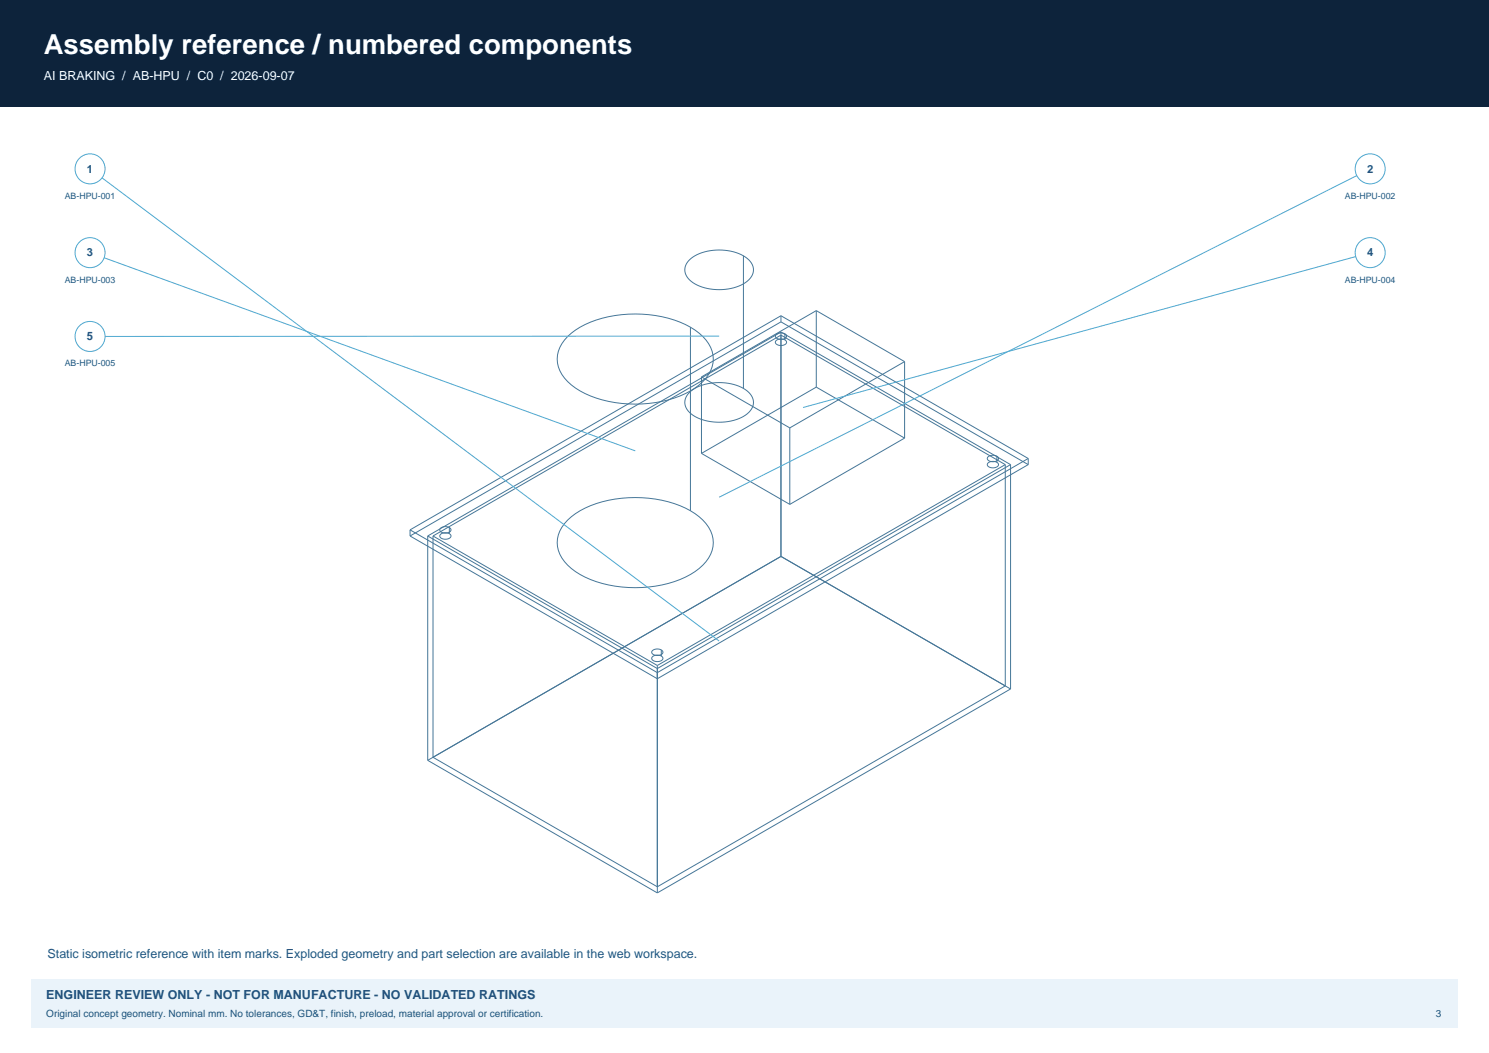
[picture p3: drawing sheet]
<svg xmlns="http://www.w3.org/2000/svg" width="420mm" height="297mm" viewBox="0 0 420 297" stroke-linecap="round" stroke-linejoin="round" font-family="sans-serif">
<path d="M0 0h420v30h-420z" fill-rule="evenodd" fill="#0d233b"/>
<path d="M8.8 276.2h402.4v13.7h-402.4z" fill-rule="evenodd" fill="#eaf3fa"/>
<g fill="none" stroke="#457798" stroke-width=".28">
<path d="M194.5 73.3a14.2 14.2 0 0 1 13.9-1.8 5.2 5.2 0 0 1 4.1 5.1 6.8 6.8 0 0 1-5.6 4.6 14.1 14.1 0 0 1-12.4-2.3 3.7 3.7 0 0 1 0-5.6zM209.7 72.2v37.3M160.1 94.9a27.8 27.8 0 0 1 19.1-6.3 27.8 27.8 0 0 1 19.1 6.3 8.3 8.3 0 0 1 0 12.7 27.8 27.8 0 0 1-19.1 6.4 27.8 27.8 0 0 1-19.1-6.4 8.3 8.3 0 0 1 0-12.7zM194.8 92.3v51.8M218.9 94.4a1.88 1.88 0 0 1 3 .5 1.87 1.87 0 0 1-3.2-.1zM218.9 96.1a1.88 1.88 0 0 1 3 .5 1.87 1.87 0 0 1-3.2-.1zM220.3 93.7l-99.7 57.5M220.3 93.7l64.7 37.3M220.3 94.5l63.3 36.5M220.3 94.5l-98.2 56.7M220.3 93.7v63.2M220.3 94.5v62.4"/>
<path d="M220.3 89.1l-104.6 60.4M220.3 89.1l69.7 40.2M220.3 90.8l-104.6 60.4M220.3 89.1v1.7M220.3 90.8l69.7 40.2M221.4 94.2v1.7M230.2 87.6l25 14.4M230.2 87.6v21.6M230.2 87.6l-32.3 18.7M194.5 110.7a14.2 14.2 0 0 1 13.9-1.8 5.2 5.2 0 0 1 4.1 5.1 6.8 6.8 0 0 1-5.6 4.6 14.1 14.1 0 0 1-12.4-2.3 3.7 3.7 0 0 1 0-5.6zM197.9 106.3l24.9 14.4M197.9 106.3v21.6"/>
<path d="M230.2 109.2l25 14.4M230.2 109.2l-32.3 18.7M255.2 102v21.6M255.2 102l-32.4 18.7M197.9 127.9l24.9 14.4M222.8 120.7v21.6M255.2 123.6l-32.4 18.7M278.7 128.9a1.88 1.88 0 0 1 2.9 .5 1.87 1.87 0 0 1-3.1-.1zM278.7 130.6a1.88 1.88 0 0 1 2.9 .5 1.87 1.87 0 0 1-3.1-.1zM281.2 128.7v1.7M283.6 131l-98.2 56.7M283.6 131v62.5"/>
<path d="M285 131v63.3M285 131l-99.6 57.6M290 131l-104.6 60.4M290 129.3v1.7M290 129.3l-104.6 60.4M115.7 149.5l69.7 40.2M115.7 149.5v1.7M115.7 151.2l69.7 40.2M120.6 151.2l64.8 37.4M120.6 151.2v63.3M122.1 151.2l63.3 36.5M122.1 151.2v62.4"/>
<path d="M124.3 149a1.88 1.88 0 0 1 2.9 .5 1.87 1.87 0 0 1-3.2 0zM124.3 150.7a1.88 1.88 0 0 1 2.9 .6 1.87 1.87 0 0 1-3.2-.1zM126.7 148.8v1.7M160.1 146.7a27.8 27.8 0 0 1 19.1-6.4 27.8 27.8 0 0 1 19.1 6.4 8.3 8.3 0 0 1 0 12.7 27.8 27.8 0 0 1-19.1 6.4 27.8 27.8 0 0 1-19.1-6.4 8.3 8.3 0 0 1 0-12.7zM220.3 156.9l-99.7 57.6M220.3 156.9l64.7 37.4M220.3 156.9l63.3 36.6M220.3 156.9l-98.2 56.7M184 183.5a1.88 1.88 0 0 1 3 .5 1.87 1.87 0 0 1-3.2 0zM184 185.2a1.88 1.88 0 0 1 3 .6 1.87 1.87 0 0 1-3.2-.1zM185.4 188.6v63.2M185.4 187.7v62.4"/>
<path d="M185.4 189.7v1.7M186.5 183.3v1.7M283.6 193.5l-98.2 56.6M285 194.3l-99.6 57.5M120.6 214.5l64.8 37.3M122.1 213.6l63.3 36.5"/>
</g>
<path d="M25.4 47.6l177.4 133.2" fill="none" stroke="#4da8d0" stroke-width=".28"/>
<circle cx="25.4" cy="47.6" r="4.2" fill="#fff" stroke="#4da8d0" stroke-width=".28"/>
<path d="M386.5 47.6l-183.7 92.6" fill="none" stroke="#4da8d0" stroke-width=".28"/>
<circle cx="386.5" cy="47.6" r="4.2" fill="#fff" stroke="#4da8d0" stroke-width=".28"/>
<path d="M25.4 71.3l153.8 55.9" fill="none" stroke="#4da8d0" stroke-width=".28"/>
<circle cx="25.4" cy="71.3" r="4.2" fill="#fff" stroke="#4da8d0" stroke-width=".28"/>
<path d="M386.5 71.3l-160 43.6" fill="none" stroke="#4da8d0" stroke-width=".28"/>
<circle cx="386.5" cy="71.3" r="4.2" fill="#fff" stroke="#4da8d0" stroke-width=".28"/>
<path d="M202.8 94.8l-177.4 .1" fill="none" stroke="#4da8d0" stroke-width=".28"/>
<circle cx="25.4" cy="94.9" r="4.2" fill="#fff" stroke="#4da8d0" stroke-width=".28"/>
<text font-size="7.8" fill="#fff" x="12.3" y="15.2">Assembly reference / numbered components</text>
<text font-size="3.5" fill="#fff" x="12.3" y="22.6">AI BRAKING / AB-HPU / C0 / 2026-09-07</text>
<text font-size="3.5" fill="#20577d" x="13.4" y="270.2">Static isometric reference with item marks. Exploded geometry and part selection are available in the web workspace.</text>
<text font-size="3.5" fill="#1b4e80" x="13.1" y="281.8">ENGINEER REVIEW ONLY - NOT FOR MANUFACTURE - NO VALIDATED RATINGS</text>
<g font-size="3.2" fill="#20577d">
<text x="24.5" y="48.7">1</text>
<text x="385.6" y="48.7">2</text>
<text x="24.5" y="72.3">3</text>
<text x="385.6" y="72.3">4</text>
<text x="24.5" y="96">5</text>
</g>
<g font-size="2.8" fill="#1b4e80">
<text x="13.1" y="286.8">Original concept geometry. Nominal mm. No tolerances, GD&amp;T, finish, preload, material approval or certification.</text>
<text x="405" y="286.8">3</text>
</g>
<g font-size="2.5" fill="#20577d">
<text x="18.3" y="56.1">AB-HPU-001</text>
<text x="379.4" y="56.1">AB-HPU-002</text>
<text x="18.3" y="79.7">AB-HPU-003</text>
<text x="379.4" y="79.7">AB-HPU-004</text>
<text x="18.3" y="103.4">AB-HPU-005</text>
</g>
</svg>
